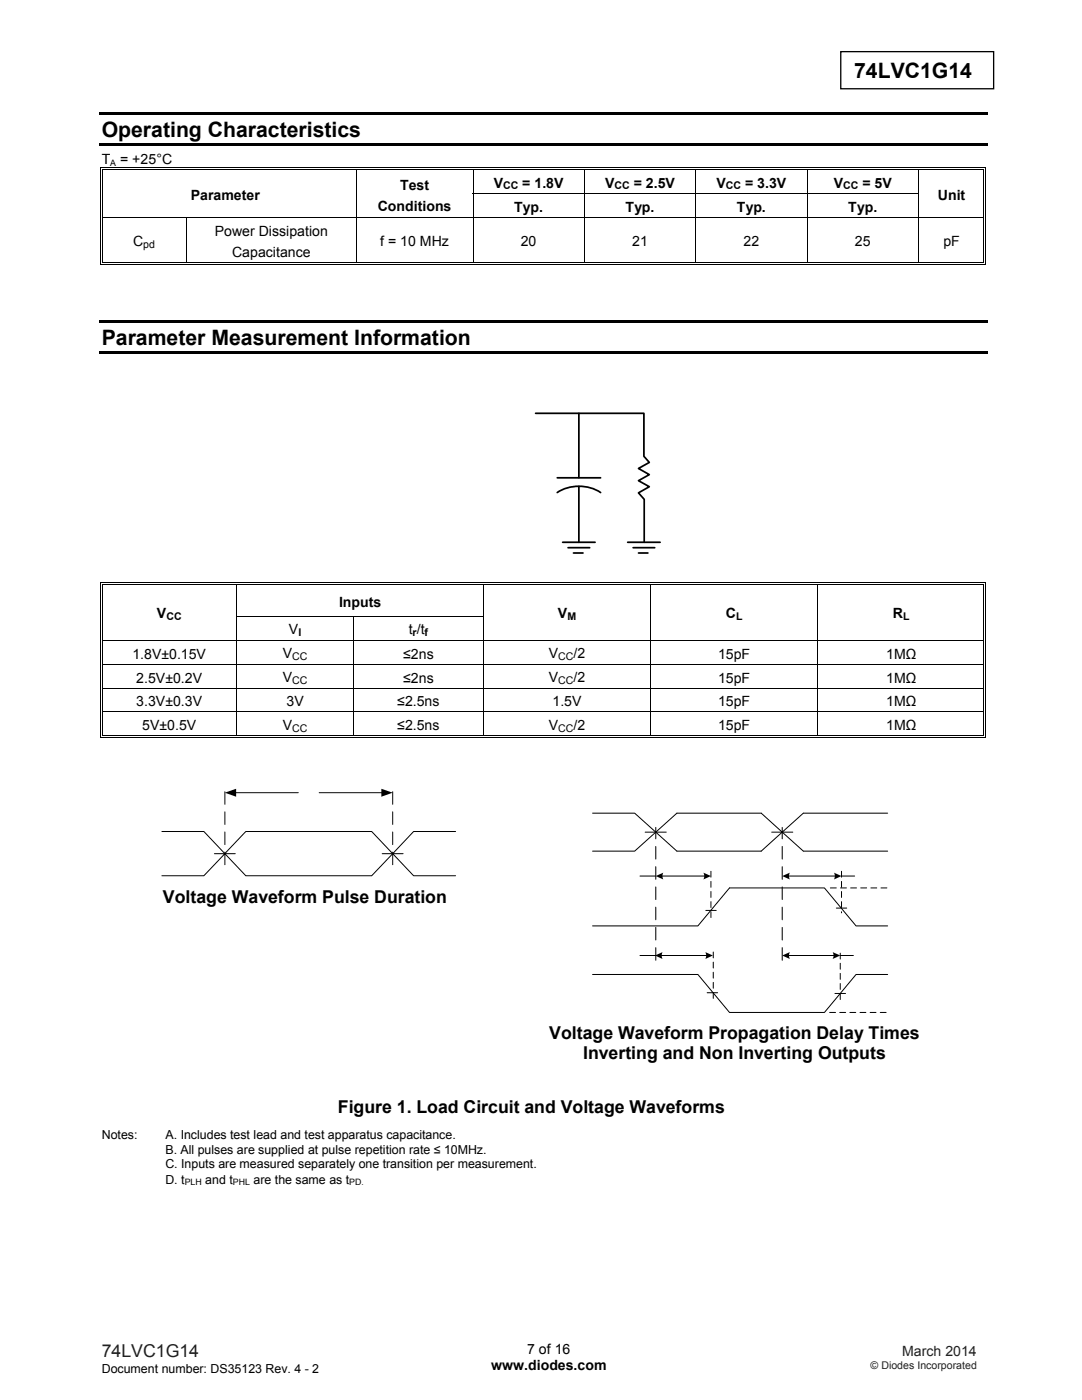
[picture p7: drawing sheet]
<svg xmlns="http://www.w3.org/2000/svg" width="216mm" height="279mm" viewBox="0 0 216 279" stroke-linecap="round" stroke-linejoin="round" font-family="sans-serif">
<path d="M167.8 10.3h30.5v7.4h-30.5z" fill="none" stroke="#000" stroke-width=".26"/>
<g fill="#000">
<path d="M19.8 22.5h177.3v.5h-177.3zM19.8 28.6h177.3v.5h-177.3zM20 33.4h.2v.6h-.2zM20 33.4h.6v.2h-.6zM20 38.5h.2v.2h-.2zM20.4 33.8h.2v.2h-.2zM20.4 33.8h.2v.1h-.2zM20.4 38.5h.2v.2h-.2zM71 33.9l.2 .1zM71 33.4h.5v.2h-.5zM71 33.8h.5v.1h-.5zM71 38.5h.2v.2h-.2z"/>
<path d="M94.3 33.9l.2 .1zM94.3 33.4h.5v.2h-.5zM94.3 33.8h.5v.1h-.5zM116.5 33.9l.2 .1zM116.5 33.4h.5v.2h-.5zM116.5 33.8h.5v.1h-.5zM138.7 33.9l.2 .1zM138.7 33.4h.6v.2h-.6zM138.7 33.8h.6v.1h-.6zM161 33.9l.1 .1zM161 33.4h.5v.2h-.5zM161 33.8h.5v.1h-.5z"/>
<path d="M183.2 33.9l.2 .1zM183.2 33.4h.5v.2h-.5zM183.2 33.8h.5v.1h-.5zM196.3 33.4h.5v.2h-.5zM196.3 33.8h.1v.2h-.1zM196.3 33.8h.1v.1h-.1zM196.3 38.5h.1v.2h-.1zM196.6 33.4h.2v.6h-.2zM196.6 38.5h.2v.2h-.2zM20 43.3h.2v.2h-.2zM20 52.7h.6v.1h-.6zM20.4 43.3h.2v.2h-.2z"/>
<path d="M20.4 52.3h.2v.2h-.2zM37.1 52.3h.6v.2h-.6zM71 52.3h.5v.2h-.5zM94.3 52.3h.5v.2h-.5zM116.5 52.3h.5v.2h-.5zM138.7 52.3h.6v.2h-.6zM161 52.3h.5v.2h-.5zM183.2 52.3h.5v.2h-.5zM196.3 43.3h.1v.2h-.1zM196.3 52.7h.5v.1h-.5zM196.3 52.3h.1v.2h-.1zM196.6 43.3h.2v.2h-.2z"/>
<path d="M196.6 52.3h.2v.5h-.2zM19.8 64h177.2v.5h-177.2zM19.8 70.1h177.2v.5h-177.2zM20 116.1h.2v.6h-.2zM20 116.1h.6v.2h-.6zM20.4 116.5h.2v.2h-.2zM20.4 116.5h.2v.1h-.2zM47.2 116.6l.2 .1zM47.2 116.1h.5v.2h-.5zM47.2 116.5h.5v.1h-.5zM96.4 116.6l.2 .1zM96.4 116.1h.5v.2h-.5z"/>
<path d="M96.4 116.5h.5v.1h-.5zM129.8 116.6l.1 .1zM129.8 116.1h.5v.2h-.5zM129.8 116.5h.5v.1h-.5zM163.1 116.6l.2 .1zM163.1 116.1h.5v.2h-.5zM163.1 116.5h.5v.1h-.5zM196.3 116.1h.5v.2h-.5zM196.3 116.5h.1v.2h-.1zM196.3 116.5h.1v.1h-.1zM196.6 116.1h.2v.6h-.2zM20 123h.2v.1h-.2z"/>
<path d="M20 127.7h.2v.2h-.2zM20 132.5h.2v.2h-.2zM20 137.2h.2v.2h-.2zM20.4 123h.2v.1h-.2zM20.4 127.7h.2v.2h-.2zM20.4 132.5h.2v.2h-.2zM20.4 137.2h.2v.2h-.2zM129.8 123h.1v.1h-.1zM163.1 123h.2v.1h-.2zM196.3 123h.1v.1h-.1zM196.3 127.7h.1v.2h-.1zM196.3 132.5h.1v.2h-.1z"/>
<path d="M196.3 137.2h.1v.2h-.1zM196.6 123h.2v.1h-.2zM196.6 127.7h.2v.2h-.2zM196.6 132.5h.2v.2h-.2zM196.6 137.2h.2v.2h-.2zM20 142h.2v.2h-.2zM20 147.1h.6v.2h-.6zM20.4 142h.2v.2h-.2zM20.4 146.8h.2v.2h-.2zM47.2 146.8h.5v.2h-.5zM70.4 146.8h.5v.2h-.5zM96.4 146.8h.5v.2h-.5z"/>
<path d="M129.8 146.8h.5v.2h-.5zM163.1 146.8h.5v.2h-.5zM196.3 142h.1v.2h-.1zM196.3 147.1h.5v.2h-.5zM196.3 146.8h.1v.2h-.1zM196.6 142h.2v.2h-.2zM196.6 146.8h.2v.5h-.2z"/>
</g>
<g fill="none" stroke="#000" stroke-width=".2">
<path d="M20.1 34v4.5M20.1 38.7v4.6M20.5 34v4.5M20.5 38.7v4.6M20.6 33.5h50.4M20.6 33.8h50.4M71.1 34v4.5M71.1 38.7v4.6M71.5 33.5h22.8M71.5 33.8h22.8M94.3 38.6h89.1M94.4 34v4.5"/>
<path d="M94.4 38.7v4.6M94.8 33.5h21.7M94.8 33.8h21.7M116.6 34v4.5M116.6 38.7v4.6M117 33.5h21.7M117 33.8h21.7M138.8 34v4.5M138.8 38.7v4.6M139.3 33.5h21.7M139.3 33.8h21.7M161.1 34v4.5"/>
<path d="M161.1 38.7v4.6M161.5 33.5h21.7M161.5 33.8h21.7M183.3 34v4.5M183.3 38.7v4.6M183.7 33.5h12.6M183.7 33.8h12.6M196.3 34v4.5M196.3 38.7v4.6M196.7 34v4.5M196.7 38.7v4.6M20.1 43.5v9.3"/>
<path d="M20.5 43.5v8.8M20.6 43.4h175.7M20.6 52.7h175.7M20.6 52.4h16.5M37.2 43.5v8.8M37.7 52.4h33.3M71.1 43.5v8.8M71.5 52.4h22.8M94.4 43.5v8.8M94.8 52.4h21.7M116.6 43.5v8.8M117 52.4h21.7"/>
<path d="M138.8 43.5v8.8M139.3 52.4h21.7M161.1 43.5v8.8M161.5 52.4h21.7M183.3 43.5v8.8M183.7 52.4h12.6M196.3 43.5v8.8M196.7 43.5v8.8M20.1 116.7v6.3M20.5 116.7v6.3M20.6 116.2h26.6M20.6 116.6h26.6"/>
<path d="M47.3 116.7v6.3M47.7 116.2h48.7M47.7 116.6h48.7M96.5 116.7v6.3M96.9 116.2h32.9M96.9 116.6h32.9M129.8 116.7v6.3M130.3 116.2h32.8M130.3 116.6h32.8M163.2 116.7v6.3M163.6 116.2h32.7M163.6 116.6h32.7"/>
<path d="M196.3 116.7v6.3M196.7 116.7v6.3M20.1 123.1v4.6M20.1 127.9v4.6M20.1 132.7v4.5M20.1 137.4v4.6M20.5 123.1v4.6M20.5 127.9v4.6M20.5 132.7v4.5M20.5 137.4v4.6M20.6 127.8h175.7M20.6 132.6h175.7"/>
<path d="M20.6 137.3h175.7M47.2 123h49.4M47.3 123.1v4.6M47.3 127.9v4.6M47.3 132.7v4.5M47.3 137.4v4.6M70.5 123.1v4.6M70.5 127.9v4.6M70.5 132.7v4.5M70.5 137.4v4.6M96.5 123.1v4.6M96.5 127.9v4.6"/>
<path d="M96.5 132.7v4.5M96.5 137.4v4.6M129.8 123.1v4.6M129.8 127.9v4.6M129.8 132.7v4.5M129.8 137.4v4.6M163.2 123.1v4.6M163.2 127.9v4.6M163.2 132.7v4.5M163.2 137.4v4.6M196.3 123.1v4.6M196.3 127.9v4.6"/>
<path d="M196.3 132.7v4.5M196.3 137.4v4.6M196.7 123.1v4.6M196.7 127.9v4.6M196.7 132.7v4.5M196.7 137.4v4.6M20.1 142.2v5.1M20.5 142.2v4.6M20.6 142.1h175.7M20.6 147.2h175.7M20.6 146.9h26.6M46.9 158.2h12.6"/>
<path d="M47.3 142.2v4.6M47.7 146.9h22.7M63.7 158.2h12.6M70.5 142.2v4.6M70.9 146.9h25.5M96.5 142.2v4.6M96.9 146.9h32.9M129.8 142.2v4.6M130.3 146.9h32.8M163.2 142.2v4.6M163.6 146.9h32.7M196.3 142.2v4.6"/>
<path d="M196.7 142.2v4.6M32.3 165.9h8.4l4.2 4.5-4.2 4.4h-8.4M42.8 170.4h4.1M44.9 170.4l4.1 4.4h25.2l4.2-4.4-4.2-4.5h-25.2l-4.3 4.6M76.3 170.4h4.1M90.9 165.9h-8.4l-4.1 4.5 4.1 4.4h8.4M118.2 162.3h8.4l4.3 3.8-4.3 3.8h-8.4M127.7 174.8h3.2M128.7 166.1h4.2M130.9 166.1l4.2-3.8h16.8l4.2 3.8-4.2 3.8h-16.8zM132 174.8h8.7M154 166.1h4.2"/>
<path d="M157.2 174.8h9.6M167.9 174.8h2.6M177.1 162.3h-16.8l-4.2 3.8 4.2 3.8h16.8M118.2 194.5h21.1l6.3 7.6h18.9l6.3-7.6h6.3M118.2 184.8h21.1l6.3-7.6h18.9l6.3 7.6h6.3M127.7 190.7h3.2M131.8 190.7h9.3M140.8 181.7h2.1M141.1 198.1h2.1M157.2 190.7h9.3M166.6 198.3h2.1M166.9 181.2h2.1"/>
<path d="M167.7 190.7h2.6"/>
</g>
<path d="M106.9 82.5h8.6v12.9M111.2 98.3a8.1 8.1 0 0 1 8.6 0M111.2 95.4h8.6M115.5 82.5h13v8.6l1.1 1.2-2.2 1.2 2.2 1.2-2.2 1.2 2.2 1.2-2.2 1.3 1.1 1.3v8.5M115.5 97v11.2M112.3 108.2h6.4M113.3 109.3h4.4M114.4 110.4h1.9M125.2 108.2h6.5M126.3 109.3h4.3M127.4 110.4h1.9" fill="none" stroke="#000" stroke-width=".35"/>
<path d="M44.9 172.6v-15.5M78.4 172.6v-15.5M130.9 191.6v-26.5M156.1 191.6v-26.5" fill="none" stroke="#000" stroke-width=".2" stroke-dasharray="2.5 1.5"/>
<g fill="#000">
<path d="M44.9 158.2l2.2-.8v1.6zM76.1 157.4l2.3 .8-2.3 .8z"/>
<path d="M130.9 174.8l1.5-.6a1.4 1.4 0 0 0 0 1.3z" fill-rule="evenodd"/>
<path d="M140.4 174.2l1.5 .6-1.5 .7a1.4 1.4 0 0 0 0-1.3z" fill-rule="evenodd"/>
<path d="M156.1 174.8l1.5-.6a1.4 1.4 0 0 0 0 1.3z" fill-rule="evenodd"/>
<path d="M166.4 174.2l1.5 .6-1.5 .7a1.4 1.4 0 0 0 0-1.3z" fill-rule="evenodd"/>
<path d="M130.7 190.7l1.5-.7a1.44 1.44 0 0 0 0 1.4z" fill-rule="evenodd"/>
<path d="M140.7 190l1.5 .7-1.5 .7a1.44 1.44 0 0 0 0-1.4z" fill-rule="evenodd"/>
<path d="M156.1 190.7l1.5-.7a1.44 1.44 0 0 0 0 1.4z" fill-rule="evenodd"/>
<path d="M166.1 190l1.6 .7-1.6 .7a1.34 1.34 0 0 0 0-1.4z" fill-rule="evenodd"/>
</g>
<path d="M141.9 173.9v9.2M165.7 177.2h11.4M167.9 173.9v8.3M142.3 190v9.7M167.7 190.2v9.5M165.5 202.1h11.6" fill="none" stroke="#000" stroke-width=".2" stroke-dasharray="1.2 .8"/>
<g font-size="4.2">
<text x="170.4" y="15.6">74LVC1G14</text>
<text x="20.3" y="27.3">Operating Characteristics</text>
<text x="20.3" y="68.8">Parameter Measurement Information</text>
</g>
<g font-size="3.5">
<text x="32.5" y="180.1">Voltage Waveform Pulse Duration</text>
<text x="109.6" y="207.4">Voltage Waveform Propagation Delay Times</text>
<text x="116.4" y="211.4">Inverting and Non Inverting Outputs</text>
<text x="67.4" y="222.2">Figure 1. Load Circuit and Voltage Waveforms</text>
</g>
<text font-size="3.5" fill="#231f20" x="20.3" y="270.9">74LVC1G14</text>
<g font-size="2.8">
<text x="20.3" y="32.8">T = +25°C</text>
<text x="38.1" y="39.9">Parameter</text>
<text x="79.8" y="37.8">Test</text>
<text x="98.5" y="37.4">V</text>
<text x="104.2" y="37.4">= 1.8V</text>
<text x="120.7" y="37.4">V</text>
<text x="126.5" y="37.4">= 2.5V</text>
<text x="143" y="37.4">V</text>
<text x="148.7" y="37.4">= 3.3V</text>
<text x="166.4" y="37.4">V</text>
<text x="172.1" y="37.4">= 5V</text>
<text x="187.2" y="39.9">Unit</text>
<text x="42.9" y="47.1">Power Dissipation</text>
<text x="75.4" y="42">Conditions</text>
<text x="102.6" y="42.3">Typ.</text>
<text x="124.8" y="42.3">Typ.</text>
<text x="147" y="42.3">Typ.</text>
<text x="169.3" y="42.3">Typ.</text>
<text x="26.6" y="49.1">C</text>
<text x="46.3" y="51.3">Capacitance</text>
<text x="75.9" y="49.2">f = 10 MHz</text>
<text x="103.9" y="49.2">20</text>
<text x="126.1" y="49.2">21</text>
<text x="148.4" y="49.2">22</text>
<text x="170.6" y="49.2">25</text>
<text x="188.2" y="49.2">pF</text>
<text x="31.3" y="123.4">V</text>
<text x="67.6" y="121.1">Inputs</text>
<text x="111.3" y="123.4">V</text>
<text x="144.8" y="123.4">C</text>
<text x="178.2" y="123.4">R</text>
<text x="26.4" y="131.5">1.8V±0.15V</text>
<text x="56.4" y="131.4">V</text>
<text x="57.7" y="126.6">V</text>
<text x="80.5" y="131.5">≤2ns</text>
<text x="81.6" y="126.6">t /t</text>
<text x="109.5" y="131.4">V</text>
<text x="114.4" y="131.4">/2</text>
<text x="143.3" y="131.5">15pF</text>
<text x="176.8" y="131.5">1MΩ</text>
<text x="27.2" y="136.2">2.5V±0.2V</text>
<text x="56.4" y="136.2">V</text>
<text x="80.5" y="136.2">≤2ns</text>
<text x="109.5" y="136.2">V</text>
<text x="114.4" y="136.2">/2</text>
<text x="143.3" y="136.2">15pF</text>
<text x="176.8" y="136.2">1MΩ</text>
<text x="27.2" y="141">3.3V±0.3V</text>
<text x="57.2" y="141">3V</text>
<text x="79.3" y="141">≤2.5ns</text>
<text x="110.3" y="141">1.5V</text>
<text x="143.3" y="141">15pF</text>
<text x="176.8" y="141">1MΩ</text>
<text x="28.4" y="145.8">5V±0.5V</text>
<text x="56.4" y="145.7">V</text>
<text x="79.3" y="145.8">≤2.5ns</text>
<text x="109.5" y="145.7">V</text>
<text x="114.4" y="145.7">/2</text>
<text x="143.3" y="145.8">15pF</text>
<text x="176.8" y="145.8">1MΩ</text>
<text x="98" y="273.5">www.diodes.com</text>
<text x="105.2" y="270.2">7 of 16</text>
</g>
<text font-size="2.8" fill="#231f20" x="180" y="270.6">March 2014</text>
<g font-size="2.5">
<text x="20.3" y="227.4">Notes:</text>
<text x="33" y="227.4">A. Includes test lead and test apparatus capacitance.</text>
<text x="33" y="230.2">B. All pulses are supplied at pulse repetition rate ≤ 10MHz.</text>
<text x="33" y="233.1">C. Inputs are measured separately one transition per measurement.</text>
<text x="33" y="236.2">D. t</text>
<text x="41" y="236.2">and t</text>
<text x="50.6" y="236.2">are the same as t</text>
<text x="20.3" y="274">Document number: DS35123 Rev. 4 - 2</text>
</g>
<g font-size="2.1">
<text x="100.4" y="37.8">CC</text>
<text x="122.6" y="37.8">CC</text>
<text x="144.8" y="37.8">CC</text>
<text x="168.3" y="37.8">CC</text>
<text x="28.6" y="49.5">pd</text>
<text x="33.2" y="123.8">CC</text>
<text x="113.2" y="123.8">M</text>
<text x="146.9" y="123.8">L</text>
<text x="180.2" y="123.8">L</text>
<text x="58.3" y="131.8">CC</text>
<text x="59.5" y="127">I</text>
<text x="82.3" y="127">r</text>
<text x="84.7" y="127">f</text>
<text x="111.4" y="131.8">CC</text>
<text x="58.3" y="136.5">CC</text>
<text x="111.4" y="136.5">CC</text>
<text x="58.3" y="146">CC</text>
<text x="111.4" y="146">CC</text>
</g>
<text font-size="2.1" fill="#231f20" x="173.7" y="273.2">© Diodes Incorporated</text>
<g font-size="1.8">
<text x="22" y="33.1">A</text>
<text x="36.9" y="236.6">PLH</text>
<text x="46.5" y="236.6">PHL</text>
<text x="69.7" y="236.6">PD.</text>
</g>
</svg>
